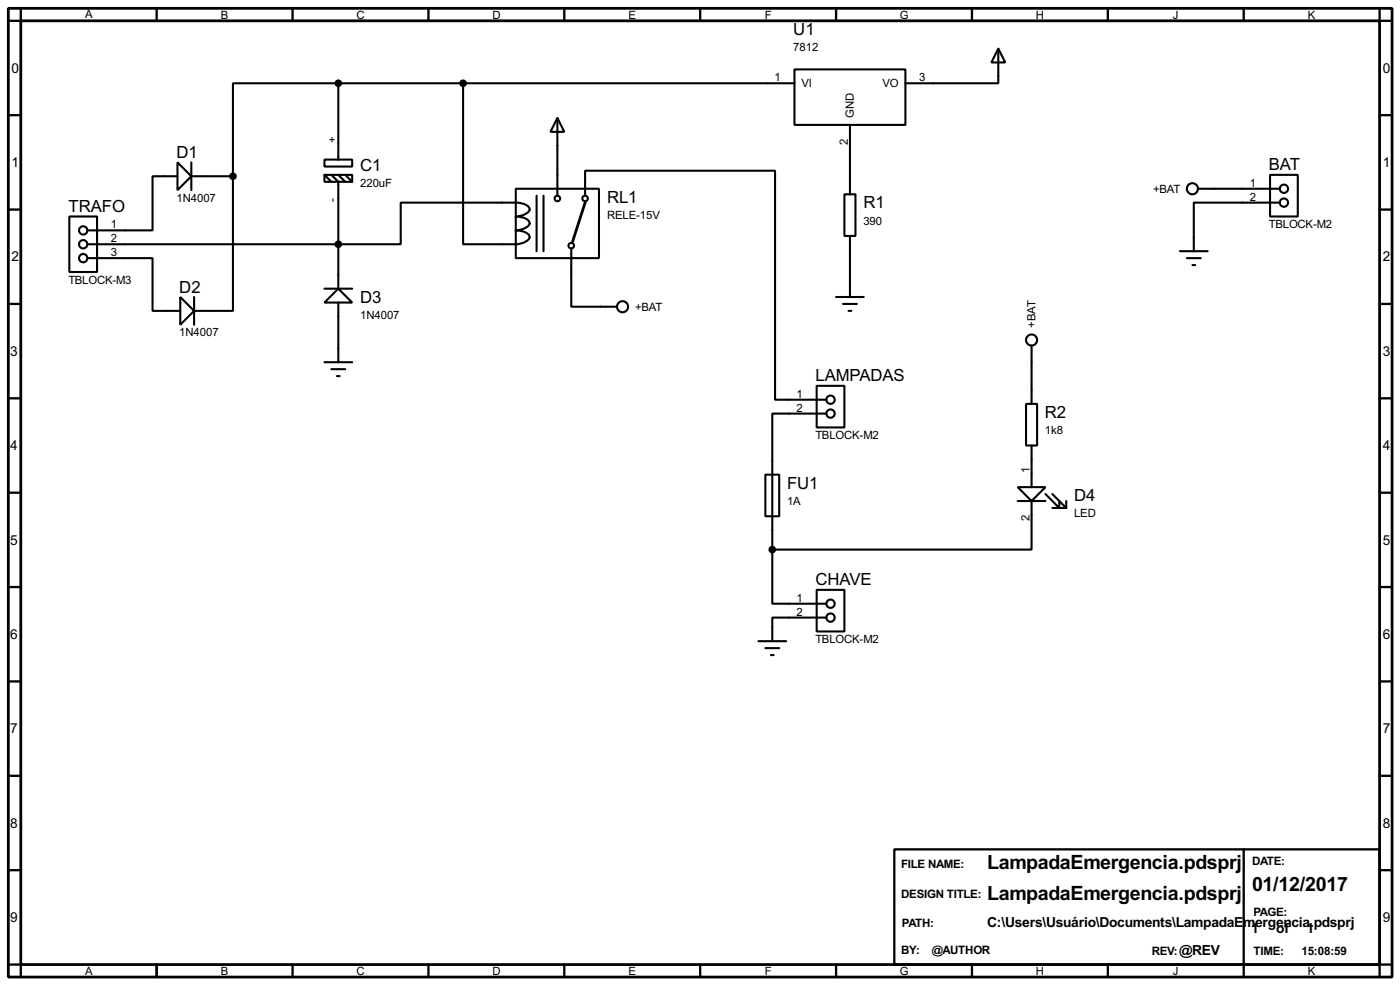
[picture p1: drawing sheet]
<svg xmlns="http://www.w3.org/2000/svg" width="256mm" height="180mm" viewBox="0 0 256 180" stroke-linecap="round" stroke-linejoin="round" font-family="sans-serif">
<path d="M1.5 1.5h253.5v177.3h-253.5zM3.8 3.8h248.9v172.7h-248.9zM107.2 37.1l-2.3 7.1" fill="none" stroke="#000" stroke-width=".51"/>
<g fill="none" stroke="#000" stroke-width=".42">
<path d="M3.8 1.5v2.3h-2.3M28.7 1.5v2.3M53.6 1.5v2.3M78.5 1.5v2.3M103.4 1.5v2.3M128.3 1.5v2.3M153.2 1.5v2.3M178.1 1.5v2.3M202.9 1.5v2.3M227.8 1.5v2.3M252.7 1.5v2.3h2.3M1.5 21.1h2.3"/>
<path d="M1.5 38.4h2.3M252.7 21.1h2.3M252.7 38.4h2.3M1.5 55.6h2.3M252.7 55.6h2.3M1.5 72.9h2.3M252.7 72.9h2.3M1.5 90.2h2.3M252.7 90.2h2.3M1.5 107.4h2.3M252.7 107.4h2.3M1.5 124.7h2.3"/>
<path d="M252.7 124.7h2.3M1.5 142h2.3M1.5 159.3h2.3M163.8 155.4h88.9v21.1h-88.9zM227.8 155.4v23.4M252.7 142h2.3M252.7 159.3h2.3M1.5 176.5h2.3v2.3M28.7 176.5v2.3M53.6 176.5v2.3M78.5 176.5v2.3M103.4 176.5v2.3"/>
<path d="M128.3 176.5v2.3M153.2 176.5v2.3M178.1 176.5v2.3M202.9 176.5v2.3M255 176.5h-2.3v2.3"/>
</g>
<g fill="none" stroke="#000" stroke-width=".38">
<path d="M62 15.2h-19.3v17.1M62 15.2v14M62 15.2h83.5M84.8 15.2v29.5h7.1a7 7 0 0 0 4.3-.4 .88 .88 0 0 0 .7-1.2 2.8 2.8 0 0 0-2.4-.9 2.69 2.69 0 0 0 2.5-1.3 1.49 1.49 0 0 0-1.3-1.1l-1.2-.2a2.69 2.69 0 0 0 2.5-1.2 1.49 1.49 0 0 0-1.3-1.2l-1.2-.1h-21.1v7.6h-57.4M145.5 12.7h20.4v10.2h-20.4zM182.9 8.9l1.2 2.5h-2.5zM182.9 8.9v6.3h-17M12.7 39.6h5.1v10.2h-5.1zM32.5 29.7l2.6 2.6-2.6 2.5zM32.5 32.3h-4.6v9.9h-11.9M35.1 32.3h7.6M35.1 29.7v5.1"/>
<path d="M42.7 32.3v24.6h-7.1M59.4 29.2h5.1v1.3h-5.1zM59.4 32h5.1v1.3h-5.1zM59.4 32l1.3 1.3M60.7 32l1.3 1.3v19.5M62 32l1.2 1.3M63.2 32l1.3 1.3M94.5 34.5h15.2v12.7h-15.2zM98.3 35.8v10.2M99.6 35.8v10.2M102.1 21.6l1.3 2.5h-2.6zM102.1 21.6v14.2"/>
<path d="M107.2 35.8v-4.6h34.8v42h9.4M154.7 35.6h2v7.6h-2zM155.7 22.9v12.7M219.5 34.5h14.9M232.7 32h5v7.6h-5zM234.4 37.1h-15.7v8.9M16 47.2h11.9v9.7h5.1M33 54.4l2.6 2.5-2.6 2.5zM35.6 54.4v5M59.4 52.8h5.1M62 52.8l2.5 2.6h-5.1zM62 55.4v10.9"/>
<path d="M104.6 45.5v10.6h8.4M153.2 54.4h5M154.4 55.6h2.6M155.4 56.9h.6M155.7 43.2v11.2M216.2 46h5M217.4 47.2h2.6M218.4 48.5h.5M59.4 66.3h5.1M60.7 67.6h2.5M61.7 68.8h.5M149.6 70.6h5.1v7.6h-5.1z"/>
<path d="M151.4 75.7h-9.9v24.9M188 73.9h2v7.6h-2zM189 63.2v10.7M140.2 86.9h2.5v7.6h-2.5zM186.4 89.2h5.1l-2.5 2.5zM186.4 91.7h5.1M189 91.7v8.9h-47.5M189 81.5v7.7M191.5 90.4l2.6 2.6v-1.3M192.8 90.4l2.5 2.6M192.8 93h2.5M195.3 91.7v1.3"/>
<path d="M138.9 117.3h5.1M140.2 118.6h2.5M141.2 119.9h.5M141.5 100.6v9.9h9.9M149.6 107.9h5.1v7.7h-5.1zM151.4 113h-9.9v4.3"/>
<circle cx="102.1" cy="36.3" r=".51"/>
<circle cx="107.2" cy="36.3" r=".51"/>
<circle cx="218.4" cy="34.5" r="1.02"/>
<circle cx="235.2" cy="37.1" r=".76"/>
<circle cx="235.2" cy="34.5" r=".76"/>
<circle cx="15.2" cy="44.7" r=".76"/>
<circle cx="15.2" cy="47.2" r=".76"/>
<circle cx="15.2" cy="42.2" r=".76"/>
<circle cx="104.6" cy="45" r=".51"/>
<circle cx="114" cy="56.1" r="1.02"/>
<circle cx="152.1" cy="73.2" r=".76"/>
<circle cx="152.1" cy="75.7" r=".76"/>
<circle cx="189" cy="62.2" r="1.02"/>
<circle cx="152.1" cy="110.5" r=".76"/>
<circle cx="152.1" cy="113" r=".76"/>
</g>
<g fill="#000" stroke="#000" stroke-width=".38">
<circle cx="62" cy="15.2" r=".51"/>
<circle cx="84.8" cy="15.2" r=".51"/>
<circle cx="42.7" cy="32.3" r=".51"/>
<circle cx="62" cy="44.7" r=".51"/>
<circle cx="141.5" cy="100.6" r=".51"/>
</g>
<g font-size="4">
<text x="180.8" y="159">LampadaEmergencia.pdsprj</text>
<text x="180.8" y="164.8">LampadaEmergencia.pdsprj</text>
<text x="229.4" y="163.1">01/12/2017</text>
</g>
<g font-size="3.4">
<text x="145.3" y="6.4">U1</text>
<text x="32.3" y="28.9">D1</text>
<text x="66" y="31.3">C1</text>
<text x="232.5" y="31.2">BAT</text>
<text x="12.5" y="38.8">TRAFO</text>
<text x="111.2" y="37.1">RL1</text>
<text x="158.2" y="38.1">R1</text>
<text x="32.9" y="53.6">D2</text>
<text x="66" y="55.4">D3</text>
<text x="149.4" y="69.8">LAMPADAS</text>
<text x="191.4" y="76.5">R2</text>
<text x="144.2" y="89.5">FU1</text>
<text x="196.8" y="91.7">D4</text>
<text x="149.4" y="107.1">CHAVE</text>
</g>
<g font-size="2.8">
<text x="2.1" y="13.3">0</text>
<text x="253.3" y="13.3">0</text>
<text x="2.1" y="30.6">1</text>
<text x="253.3" y="30.6">1</text>
<text x="2.1" y="47.8">2</text>
<text x="253.3" y="47.8">2</text>
<text x="1.9" y="65.1">3</text>
<text x="253.3" y="65.1">3</text>
<text x="1.9" y="82.4">4</text>
<text x="253.3" y="82.4">4</text>
<text x="1.9" y="99.7">5</text>
<text x="253.3" y="99.7">5</text>
<text x="1.9" y="116.9">6</text>
<text x="253.3" y="116.9">6</text>
<text x="1.9" y="134.2">7</text>
<text x="253.3" y="134.2">7</text>
<text x="1.9" y="151.5">8</text>
<text x="253.3" y="151.5">8</text>
<text x="1.9" y="168.7">9</text>
<text x="180.8" y="169.7">C:\Users\Usuário\Documents\LampadaEmergencia.pdsprj</text>
<text x="229.2" y="170.7">1</text>
<text x="233.8" y="170.7">of</text>
<text x="239.4" y="170.7">1</text>
<text x="253.3" y="168.7">9</text>
<text x="216" y="174.8">@REV</text>
</g>
<g font-size="2.4">
<text x="165.1" y="158.8">FILE NAME:</text>
<text x="229.4" y="158.3">DATE:</text>
<text x="165.1" y="164.3">DESIGN TITLE:</text>
<text x="229.6" y="167.7">PAGE:</text>
<text x="165.2" y="169.6">PATH:</text>
<text x="165.1" y="174.6">BY:</text>
<text x="170.7" y="174.6">@AUTHOR</text>
<text x="211" y="174.7">REV:</text>
<text x="229.6" y="174.7">TIME:</text>
<text x="238.4" y="174.7">15:08:59</text>
</g>
<g font-size="2.3">
<text x="15.6" y="3.3">A</text>
<text x="40.5" y="3.5">B</text>
<text x="65.3" y="3.5">C</text>
<text x="90.2" y="3.5">D</text>
<text x="115.1" y="3.5">E</text>
<text x="140.1" y="3.5">F</text>
<text x="164.8" y="3.5">G</text>
<text x="189.8" y="3.5">H</text>
<text x="214.9" y="3.5">J</text>
<text x="239.6" y="3.5">K</text>
<text x="145.3" y="9.4">7812</text>
<text x="141.9" y="14.9">1</text>
<text x="146.8" y="16">VI</text>
<text x="161.7" y="16">VO</text>
<text x="168.4" y="14.9">3</text>
<text x="156.4" y="21.6" transform="rotate(-90 156.4 21.6)">GND</text>
<text x="61.6" y="26.2" transform="rotate(-90 61.6 26.2)">+</text>
<text x="155.3" y="26.5" transform="rotate(-90 155.3 26.5)">2</text>
<text x="66" y="34.2">220uF</text>
<text x="211.2" y="35.3">+BAT</text>
<text x="229" y="34.2">1</text>
<text x="20.3" y="41.8">1</text>
<text x="32.3" y="36.9">1N4007</text>
<text x="61.6" y="37" transform="rotate(-90 61.6 37)">-</text>
<text x="111.2" y="40.1">RELE-15V</text>
<text x="158.2" y="41.1">390</text>
<text x="229" y="36.7">2</text>
<text x="232.5" y="41.7">TBLOCK-M2</text>
<text x="20.3" y="44.3">2</text>
<text x="20.3" y="46.9">3</text>
<text x="12.5" y="51.9">TBLOCK-M3</text>
<text x="66" y="58.4">1N4007</text>
<text x="116.3" y="56.9">+BAT</text>
<text x="189.7" y="59.9" transform="rotate(-90 189.7 59.9)">+BAT</text>
<text x="32.9" y="61.6">1N4007</text>
<text x="145.9" y="72.8">1</text>
<text x="145.9" y="75.3">2</text>
<text x="149.4" y="80.3">TBLOCK-M2</text>
<text x="191.4" y="79.5">1k8</text>
<text x="188.6" y="86.6" transform="rotate(-90 188.6 86.6)">1</text>
<text x="144.2" y="92.4">1A</text>
<text x="188.6" y="95.4" transform="rotate(-90 188.6 95.4)">2</text>
<text x="196.8" y="94.7">LED</text>
<text x="145.9" y="110.1">1</text>
<text x="145.9" y="112.6">2</text>
<text x="149.4" y="117.6">TBLOCK-M2</text>
<text x="15.6" y="178.5">A</text>
<text x="40.5" y="178.5">B</text>
<text x="65.3" y="178.5">C</text>
<text x="90.2" y="178.5">D</text>
<text x="115.1" y="178.5">E</text>
<text x="140.1" y="178.5">F</text>
<text x="164.8" y="178.5">G</text>
<text x="189.8" y="178.5">H</text>
<text x="214.9" y="178.5">J</text>
<text x="239.6" y="178.5">K</text>
</g>
</svg>
